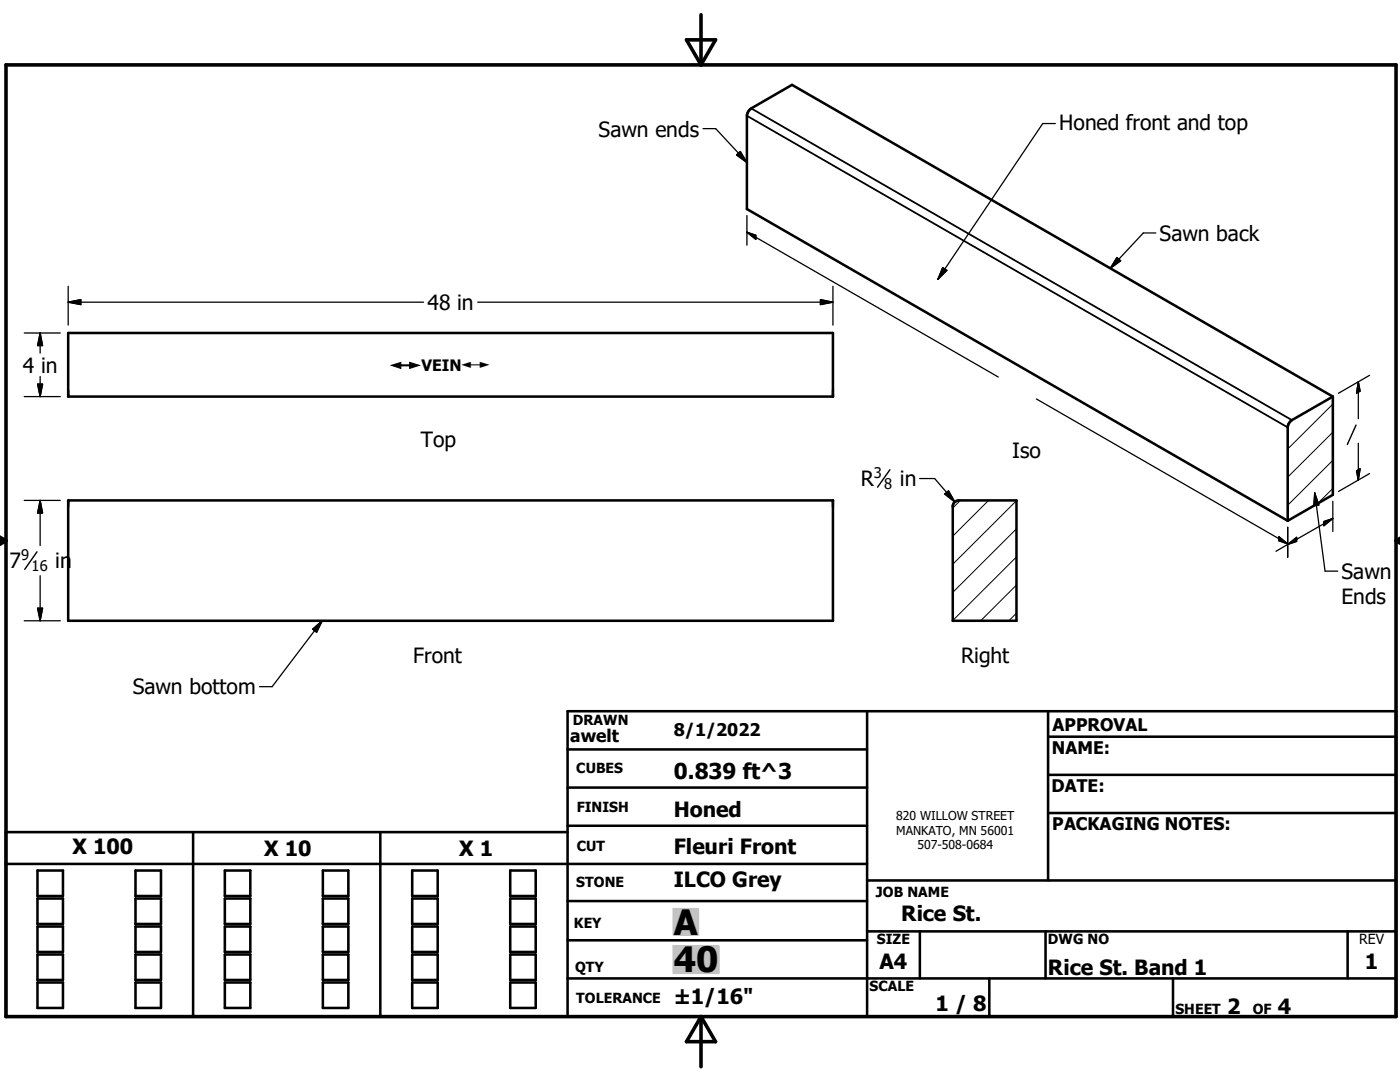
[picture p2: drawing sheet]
<svg xmlns="http://www.w3.org/2000/svg" width="279mm" height="216mm" viewBox="0 0 279 216" stroke-linecap="round" stroke-linejoin="round" font-family="sans-serif">
<g fill="none" stroke="#000" stroke-width=".51">
<path d="M13.6 66.4h152.6v12.7h-152.6zM266 79.1l-107.9-62.2-8.2 4.7-.6 .8-.2 .7v18.6l107.9 62.2M266 79.1l-8.2 4.7-.7 1-.1 19.1M266 79.1v19.6l-9 5.2M13.6 99.9h152.6v24h-152.6zM190.4 100.3l.4-.3 .5-.1h11.6v24h-12.8v-22.9zM113.3 149.5h59.7M113.3 157.2h59.7M173 141.9v61M209.2 147h69.4M209.2 154.6h69.4M209.2 141.9v33.8"/>
<path d="M1.2 172.4h171.8M7.5 173.7h5.1v5.1h-5.1zM7.5 179.3h5.1v5.1h-5.1zM27 173.7h5.1v5.1h-5.1zM27 179.3h5.1v5.1h-5.1zM38.5 166v36.9M44.9 173.7h5.1v5.1h-5.1zM44.9 179.3h5.1v5.1h-5.1zM64.4 173.7h5.1v5.1h-5.1zM64.4 179.3h5.1v5.1h-5.1zM75.9 166v36.9M82.3 173.7h5.1v5.1h-5.1z"/>
<path d="M82.3 179.3h5.1v5.1h-5.1zM101.8 173.7h5.1v5.1h-5.1zM101.8 179.3h5.1v5.1h-5.1zM113.3 166h-112.1v36.9h277.4v-61h-165.3v61M113.3 179.8h59.7M113.3 164.8h59.7M173 175.7h105.6M209.2 162.2h69.4M7.5 184.9h5.1v5.1h-5.1zM7.5 190.5h5.1v5h-5.1zM7.5 196h5.1v5.1h-5.1zM27 190.5h5.1v5h-5.1z"/>
<path d="M27 196h5.1v5.1h-5.1zM27 184.9h5.1v5.1h-5.1zM44.9 190.5h5.1v5h-5.1zM44.9 196h5.1v5.1h-5.1zM44.9 184.9h5.1v5.1h-5.1zM64.4 190.5h5.1v5h-5.1zM64.4 196h5.1v5.1h-5.1zM64.4 184.9h5.1v5.1h-5.1zM82.3 190.5h5.1v5h-5.1zM82.3 196h5.1v5.1h-5.1zM82.3 184.9h5.1v5.1h-5.1zM101.8 190.5h5.1v5h-5.1z"/>
<path d="M101.8 196h5.1v5.1h-5.1zM101.8 184.9h5.1v5.1h-5.1zM113.3 187.6h59.7M113.3 195.2h165.3M173 185.8h105.6M183.6 185.8v9.4M197.4 195.2v7.7M208.7 185.8v9.4M234.1 195.2v7.7M268.9 185.8v9.4"/>
</g>
<path d="M149.1 23.1l107.9 62.2M149.9 21.6l107.9 62.2" fill="none" stroke="#000" stroke-width=".36"/>
<path d="M191.7 99.9l-1.6 1.5M197.3 99.9l-7.2 7.1M202.9 99.9l-12.8 12.7M266 97.5l-3 3M266 91.9l-9 8.9M266 86.2l-9 9M266 80.6l-9 9M202.9 116.7l-7.2 7.2M202.9 111.1l-12.8 12.7M202.9 105.5l-12.8 12.7M202.9 122.3l-1.6 1.6" fill="none" stroke="#000" stroke-width=".2"/>
<path d="M1.2 12.9h277.4v190h-277.4zM137 7.9h5.8l-2.9 5zM139.9 2.9v10M-.1 107.9h1.3M-.1 107.2l1.3 .7M1.2 107.9l-1.2 .7M278.6 107.9h.8M278.6 107.9l.8 .5M279.4 107.4l-.8 .5M139.9 202.9v10M139.9 202.9l2.9 5h-5.8z" fill="none" stroke="#000" stroke-width=".71"/>
<g fill="#c0c0c0" stroke="#c0c0c0" stroke-width=".51">
<path d="M134.5 188.8h8.9v5.3z"/>
<path d="M134.5 188.8l8.9 5.3h-8.9z"/>
<path d="M134.5 181.4h4.8v5.1z"/>
<path d="M134.5 181.4l4.8 5.1h-4.8z"/>
</g>
<path d="M177.6 93.7l-2.5 3.5M270.6 84.8l-1.7 3.9M7.4 110.1l-2.5 3.5" fill="none" stroke="#000" stroke-width=".28"/>
<g fill="none" stroke="#000" stroke-width=".25">
<path d="M140.3 25.7h2.5l6.3 6.7M147 30.9l.7-.7 1.4 2.2zM210.6 24.7h-2.5l-20.9 31.1M13.6 57.1v7.8M149.1 46.3l50.1 28.9M149.1 46.3l1.7 .6v.9zM149.1 43v5.9M163.7 59.8l2.5 .5-2.5 .5zM166.2 57.1v7.8M188.1 53.4l.9 .6-1.8 1.8zM222.9 51.4l.7 .6-2 1.5zM230.7 46.5h-2.5l-6.6 7"/>
<path d="M4.8 79.1h7.2M4.8 66.4h7.2M7.5 76.6h1l-.5 2.5zM8 66.4v4.1M8 75.1v4M8 66.4l.5 2.6h-1zM13.6 60.3h70.9M13.6 60.3l2.5-.5v1zM95.3 60.3h70.9M206.9 79.6l50.1 28.9M271.1 76.2v7.4M271.1 76.2l.3 1.8-.7 .4z"/>
<path d="M273.3 74.9l-6.2 3.6M4.8 99.9h7.2M8 99.9v9M8 99.9l.5 2.5h-1zM183.5 95.5h3l4 4.7M188.5 98.6l.8-.7 1.2 2.3zM262.4 98.4l2 15.6h2.6M262.4 98.4l.8 2.4-1 .1zM270.7 94l.7-.4-.3 2.2zM271.1 88.5v7.3M273.3 94.5l-6.2 3.6M8 114.9v9"/>
<path d="M255.2 107.1l1.8 1.4-1.8-.6zM257 105.2v6.1M257 108.6l1.8-1.4v.8zM257 108.6l-2.3 1.4M264.2 104.1l1.8-.6-1.8 1.4zM266 103.5l-9 5.1M266 100v6M4.8 123.9h7.2M7.5 121.4h1l-.5 2.5zM62.4 125.5l1.9-1.6-1.1 2.3zM64.3 123.9l-10 13.1h-2.5"/>
</g>
<g fill="#000" stroke="#000" stroke-width=".25">
<path d="M147 30.9l.7-.7 1.4 2.2zM13.6 60.3l2.5-.5v1zM149.1 46.3l1.7 .6v.9zM188.1 53.4l.9 .6-1.8 1.8zM222.9 51.4l.7 .6-2 1.5zM7.5 76.6h1l-.5 2.5zM8 66.4l.5 2.6h-1zM163.7 59.8l2.5 .5-2.5 .5zM271.1 76.2l.3 1.8-.7 .4zM188.5 98.6l.8-.7 1.2 2.3zM270.7 94l.7-.4-.3 2.2zM8 99.9l.5 2.5h-1z"/>
<path d="M255.2 107.1l1.8 1.4-1.8-.6zM257 108.6l1.8-1.4v.8zM262.4 98.4l.8 2.4-1 .1zM264.2 104.1l1.8-.6-1.8 1.4zM7.5 121.4h1l-.5 2.5zM62.4 125.5l1.9-1.6-1.1 2.3z"/>
</g>
<g fill="#fff" stroke="#fff" stroke-width=".25">
<path d="M78.1 71.8h20v2.3z"/>
<path d="M78.1 71.8l20 2.3h-20z"/>
</g>
<g font-size="7">
<text x="134.5" y="186.5">A</text>
<text x="134.5" y="194">40</text>
</g>
<text font-size="4.4" x="134.5" y="155.5">0.839 ft^3</text>
<g font-size="4.2">
<text x="119.5" y="27.3">Sawn ends</text>
<text x="211.4" y="25.9">Honed front and top</text>
<text x="231.4" y="48">Sawn back</text>
<text x="85.3" y="61.8">48 in</text>
<text x="4.6" y="74.3">4 in</text>
<text x="84" y="89.1">Top</text>
<text x="202" y="91.3">Iso</text>
<text x="171.8" y="97">R</text>
<text x="179.6" y="97">in</text>
<text x="1.9" y="113.4">7</text>
<text x="11" y="113.4">in</text>
<text x="267.8" y="115.5">Sawn</text>
<text x="267.8" y="120.5">Ends</text>
<text x="82.5" y="132.3">Front</text>
<text x="191.8" y="132.3">Right</text>
<text x="26.5" y="138.6">Sawn bottom</text>
<text x="134.4" y="163.1">Honed</text>
<text x="14.5" y="170.5">X 100</text>
<text x="52.7" y="170.9">X 10</text>
<text x="91.7" y="170.9">X 1</text>
<text x="134.4" y="170.3">Fleuri Front</text>
<text x="134.4" y="176.9">ILCO Grey</text>
<text x="179.9" y="183.7">Rice St.</text>
<text x="175.5" y="193.3">A4</text>
<text x="209.1" y="194.6">Rice St. Band 1</text>
<text x="272.4" y="193.3">1</text>
<text x="134.4" y="200.3">±1/16&quot;</text>
<text x="186.7" y="201.7">1 / 8</text>
<text x="244.9" y="202.3">2</text>
<text x="255" y="202.3">4</text>
</g>
<g font-size="3.5">
<text x="113.8" y="148">awelt</text>
<text x="134.5" y="146.9">8/1/2022</text>
<text x="210.1" y="145.8">APPROVAL</text>
<text x="209.9" y="150.4">NAME:</text>
<text x="209.8" y="158.1">DATE:</text>
<text x="210" y="165.6">PACKAGING NOTES:</text>
</g>
<text font-size="3.1" x="84.1" y="74.1">VEIN</text>
<g font-size="2.9">
<text x="174.4" y="95.5">3</text>
<text x="176.5" y="97.7">8</text>
<text x="4.2" y="111.8">9</text>
<text x="6.3" y="114">16</text>
</g>
<g font-size="2.8">
<text x="114.3" y="144.6">DRAWN</text>
<text x="115" y="154.3">CUBES</text>
<text x="115.1" y="162">FINISH</text>
<text x="115.1" y="169.8">CUT</text>
<text x="115" y="177.1">STONE</text>
<text x="174.8" y="178.9">JOB NAME</text>
<text x="114.6" y="185.3">KEY</text>
<text x="175" y="188.4">SIZE</text>
<text x="209.1" y="188.4">DWG NO</text>
<text x="271.3" y="188.4">REV</text>
<text x="114.8" y="193.9">QTY</text>
<text x="173.5" y="197.8">SCALE</text>
<text x="115" y="200.2">TOLERANCE</text>
<text x="234.6" y="202.3">SHEET</text>
<text x="250" y="202.3">OF</text>
</g>
<g font-size="2.5">
<text x="78.1" y="74.1">#</text>
<text x="92.1" y="74.1">#</text>
</g>
<g font-size="2.4">
<text x="178.9" y="163.6">820 WILLOW STREET</text>
<text x="178.9" y="166.5">MANKATO, MN 56001</text>
<text x="183.1" y="169.5">507-508-0684</text>
</g>
</svg>
